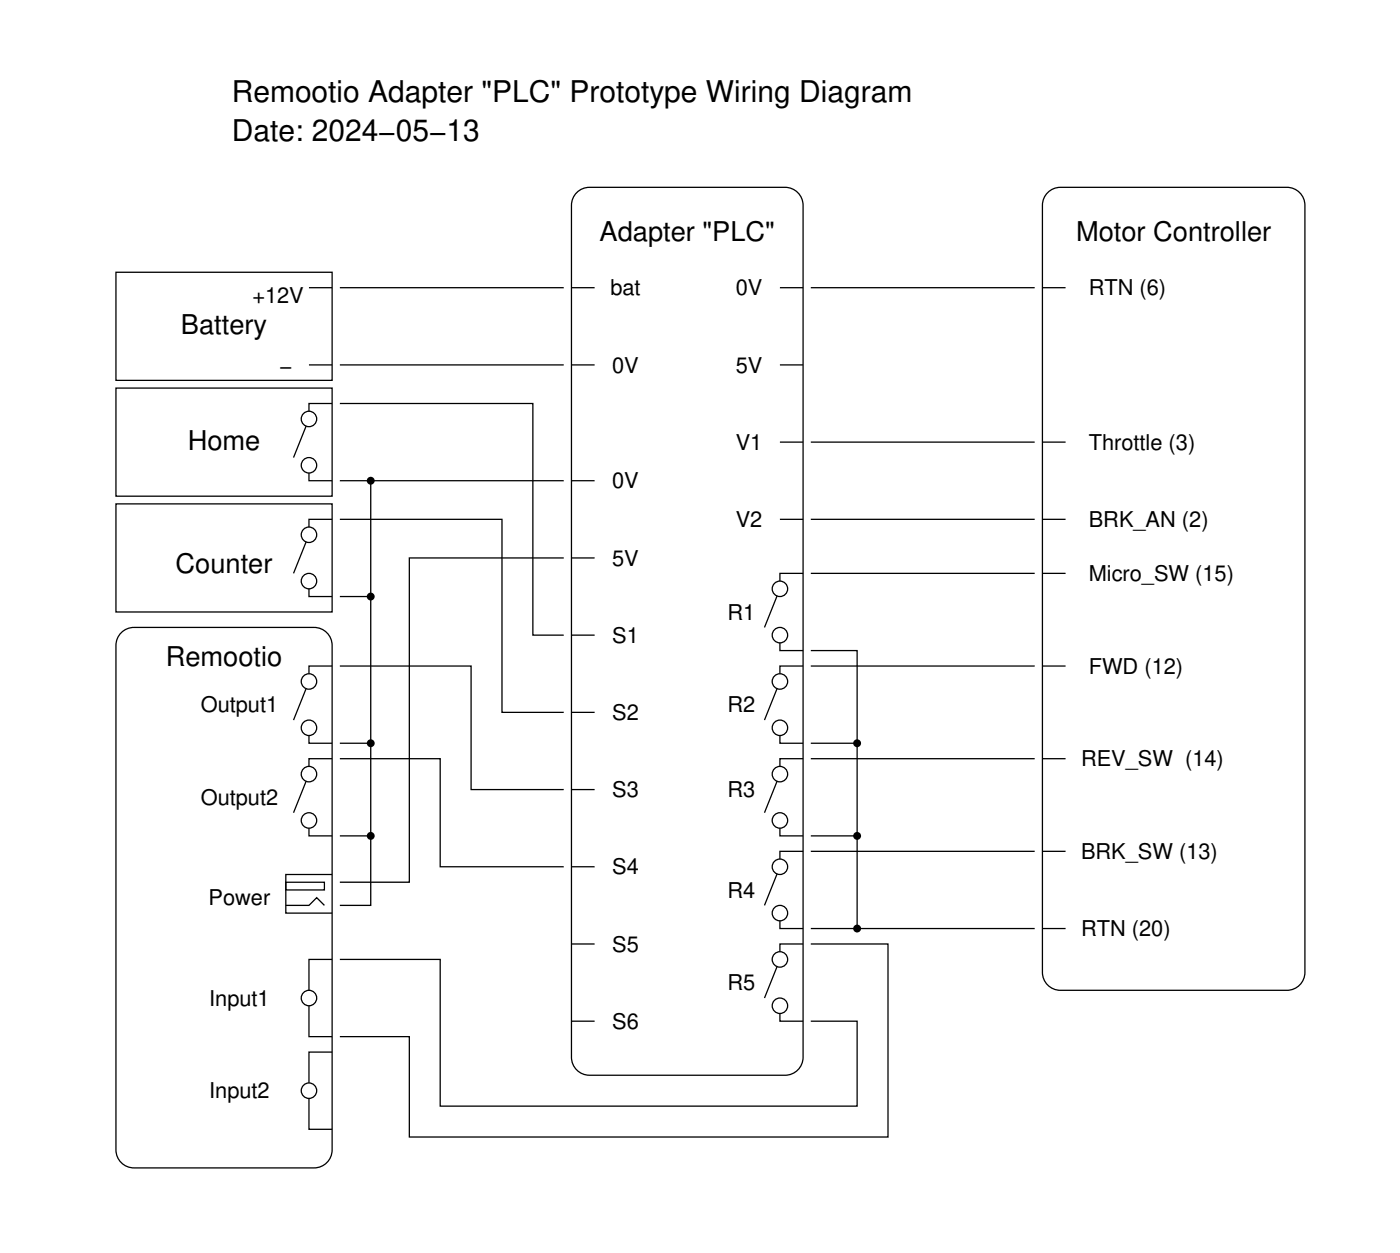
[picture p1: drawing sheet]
<svg xmlns="http://www.w3.org/2000/svg" width="181mm" height="162mm" viewBox="0 0 181 162" stroke-linecap="round" stroke-linejoin="round" font-family="sans-serif">
<g fill="none" stroke="#000" stroke-width=".17">
<path d="M15 35.3h28v14h-28zM40 37.3h3M44 37.3h29M74 37.3h3M74.5 25.1a2.33 2.33 0 0 1 1.8-.8h25.4a2.33 2.33 0 0 1 2.3 2.3v110.3a2.33 2.33 0 0 1-2.3 2.4h-25.4a2.33 2.33 0 0 1-2.3-2.4v-110.3l.1-.5zM101 37.3h3M105 37.3h29M135 37.3h3M135.5 25.1a2.33 2.33 0 0 1 1.8-.8h29.4a2.33 2.33 0 0 1 2.3 2.3v99.3a2.33 2.33 0 0 1-2.3 2.4h-29.4a2.33 2.33 0 0 1-2.3-2.4v-99.3l.1-.5zM15 50.3h28v14h-28zM40 54.3l-2 5M40 47.3h3"/>
<path d="M43 52.3h-3v1M44 52.3h25v30h4M44 47.3h29M74 47.3h3M101 47.3h3M101 57.3h3M105 57.3h29M135 57.3h3M15 65.3h28v14h-28zM40 76.3v1h3M40 61.3v1h3M40 69.3l-2 5"/>
<path d="M43 67.3h-3v1M44 67.3h21v25h8M44 62.3h29M48 62.3v15h-4M48 77.3v19h-4M73 72.3h-20v42h-9M74 62.3h3M74 72.3h3M101 76.3l-2 5M101 67.3h3M104 74.3h-3v1M105 67.3h29"/>
<path d="M105 74.3h29M135 67.3h3M135 74.3h3M15.9 81.8l.9-.5h.6h23.3a2.33 2.33 0 0 1 2.3 2.3v65.3a2.33 2.33 0 0 1-2.3 2.4h-23.3a2.33 2.33 0 0 1-2.4-2.4v-65.3a2.33 2.33 0 0 1 .9-1.8zM40 95.3v1h3M40 88.3l-2 5M43 86.3h-3v1M43 98.3h-3v1M44 86.3h17v16h12M44 98.3h13v14h16M48 96.3v12h-4M74 82.3h3"/>
<path d="M74 92.3h3M101 95.3v1h3M101 83.3v1h3M101 88.3l-2 5M104 98.3h-3v1M104 86.3h-3v1M105 96.3h6v12M105 84.3h6v12M105 86.3h29M105 98.3h29M135 86.3h3M135 98.3h3"/>
<path d="M37 114.3h5v1h-5zM37 117.3h3l1-1 1 1M40 107.3v1h3M40 100.3l-2 5M43 113.3h-6v5h6M48 108.3v9h-4M74 102.3h3M74 112.3h3M101 119.3v1h3M101 107.3v1h3M101 112.3l-2 5M101 100.3l-2 5"/>
<path d="M104 110.3h-3v1M105 108.3h6v12M105 110.3h29M135 110.3h3M40 130.3v4h3M43 124.3h-3v4M43 136.3h-3v4M44 124.3h13v19h54v-11h-6M74 122.3h3M74 132.3h3M101 131.3v1h3M101 124.3l-2 5"/>
<path d="M104 122.3h-3v1M105 122.3h10v25h-62v-13h-9M105 120.3h29M135 120.3h3M40 142.3v4h3"/>
<circle cx="40" cy="75.3" r="1"/>
<circle cx="40" cy="60.3" r="1"/>
<circle cx="40" cy="94.3" r="1"/>
<circle cx="101" cy="94.3" r="1"/>
<circle cx="101" cy="82.3" r="1"/>
<circle cx="40" cy="106.3" r="1"/>
<circle cx="101" cy="106.3" r="1"/>
<circle cx="101" cy="118.3" r="1"/>
<circle cx="40" cy="129.3" r="1"/>
<circle cx="101" cy="130.3" r="1"/>
<circle cx="40" cy="141.3" r="1"/>
</g>
<circle cx="40" cy="88.3" r="1" fill="#fff"/>
<circle cx="40" cy="88.3" r="1" fill="none" stroke="#000" stroke-width=".17"/>
<circle cx="40" cy="100.3" r="1" fill="#fff"/>
<circle cx="40" cy="100.3" r="1" fill="none" stroke="#000" stroke-width=".17"/>
<circle cx="40" cy="69.3" r="1" fill="#fff"/>
<circle cx="40" cy="69.3" r="1" fill="none" stroke="#000" stroke-width=".17"/>
<circle cx="40" cy="54.3" r="1" fill="#fff"/>
<circle cx="40" cy="54.3" r="1" fill="none" stroke="#000" stroke-width=".17"/>
<circle cx="101" cy="112.3" r="1" fill="#fff"/>
<circle cx="101" cy="112.3" r="1" fill="none" stroke="#000" stroke-width=".17"/>
<circle cx="101" cy="100.3" r="1" fill="#fff"/>
<circle cx="101" cy="100.3" r="1" fill="none" stroke="#000" stroke-width=".17"/>
<circle cx="101" cy="88.3" r="1" fill="#fff"/>
<circle cx="101" cy="88.3" r="1" fill="none" stroke="#000" stroke-width=".17"/>
<circle cx="101" cy="124.3" r="1" fill="#fff"/>
<circle cx="101" cy="124.3" r="1" fill="none" stroke="#000" stroke-width=".17"/>
<circle cx="101" cy="76.3" r="1" fill="#fff"/>
<circle cx="101" cy="76.3" r="1" fill="none" stroke="#000" stroke-width=".17"/>
<g fill="#000">
<circle cx="48" cy="62.3" r=".51"/>
<circle cx="48" cy="77.3" r=".51"/>
<circle cx="48" cy="96.3" r=".51"/>
<circle cx="111" cy="96.3" r=".51"/>
<circle cx="48" cy="108.3" r=".51"/>
<circle cx="111" cy="108.3" r=".51"/>
<circle cx="111" cy="120.3" r=".51"/>
</g>
<g font-size="3.9">
<text x="30" y="13.3">Remootio Adapter &quot;PLC&quot; Prototype Wiring Diagram</text>
<text x="30" y="18.3">Date: 2024−05−13</text>
</g>
<g font-size="3.5">
<text x="77.7" y="31.3">Adapter &quot;PLC&quot;</text>
<text x="139.4" y="31.3">Motor Controller</text>
<text x="23.4" y="43.3">Battery</text>
<text x="24.3" y="58.3">Home</text>
<text x="22.7" y="74.3">Counter</text>
<text x="21.5" y="86.3">Remootio</text>
</g>
<g font-size="2.8">
<text x="32.7" y="39.3">+12V</text>
<text x="79.1" y="38.3">bat</text>
<text x="95.3" y="38.3">0V</text>
<text x="141" y="38.3">RTN (6)</text>
<text x="36.2" y="48.3">−</text>
<text x="79.3" y="48.3">0V</text>
<text x="95.3" y="48.3">5V</text>
<text x="95.3" y="58.3">V1</text>
<text x="141" y="58.3">Throttle (3)</text>
<text x="79.3" y="63.3">0V</text>
<text x="95.3" y="68.3">V2</text>
<text x="141" y="68.3">BRK_AN (2)</text>
<text x="79.3" y="73.3">5V</text>
<text x="141" y="75.3">Micro_SW (15)</text>
<text x="79.3" y="83.3">S1</text>
<text x="94.2" y="80.3">R1</text>
<text x="141" y="87.3">FWD (12)</text>
<text x="26" y="92.3">Output1</text>
<text x="79.3" y="93.3">S2</text>
<text x="94.2" y="92.3">R2</text>
<text x="140" y="99.3">REV_SW (14)</text>
<text x="26" y="104.3">Output2</text>
<text x="79.3" y="103.3">S3</text>
<text x="94.2" y="103.3">R3</text>
<text x="79.3" y="113.3">S4</text>
<text x="140" y="111.3">BRK_SW (13)</text>
<text x="27" y="117.3">Power</text>
<text x="94.2" y="116.3">R4</text>
<text x="79.3" y="123.3">S5</text>
<text x="140" y="121.3">RTN (20)</text>
<text x="27.1" y="130.3">Input1</text>
<text x="94.2" y="128.3">R5</text>
<text x="79.3" y="133.3">S6</text>
<text x="27.1" y="142.3">Input2</text>
</g>
</svg>
